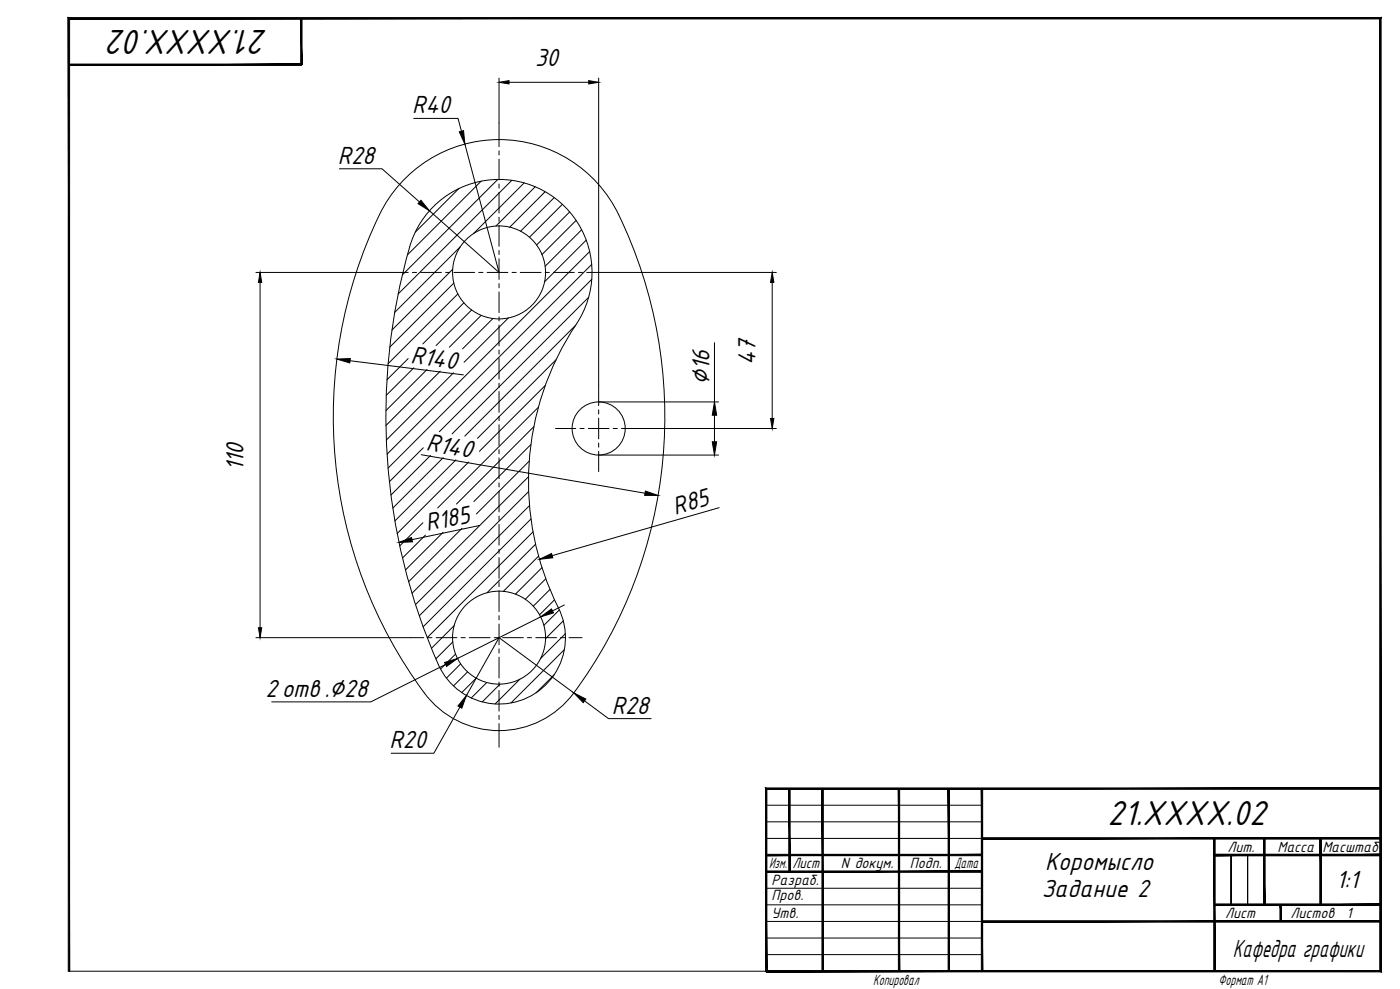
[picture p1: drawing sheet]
<svg xmlns="http://www.w3.org/2000/svg" width="841mm" height="594mm" viewBox="0 0 841 594" stroke-linecap="round" stroke-linejoin="round" font-family="sans-serif">
<!-- layer: 0 -->
<g fill="#000" stroke="#000" stroke-width=".6">
<path d="M181 11v28v-28zM181 11v28z"/>
<path d="M41 38v1l140-1zM41 39l140-1v1z"/>
<path d="M570 474v109v-109zM570 474v109z"/>
<path d="M460 513v1l130-1zM460 514l130-1v1z"/>
<path d="M590 503v1l239-1zM590 504l239-1v1z"/>
<path d="M730 513v1l99-1zM730 514l99-1v1z"/>
<path d="M730 513v1l99-1zM730 514l99-1v1z"/>
<path d="M729 504l1 79v-79zM729 504l1 79h-1z"/>
<path d="M759 504l1 40v-40zM759 504l1 40h-1z"/>
<path d="M759 504l1 40v-40zM759 504l1 40h-1z"/>
<path d="M793 504l1 40v-40zM793 504l1 40h-1z"/>
<path d="M793 504l1 40v-40zM793 504l1 40h-1z"/>
<path d="M460 523v1l130-1zM460 524l130-1v1z"/>
<path d="M474 474v50h1zM474 474h1v50z"/>
<path d="M590 553v1l239-1zM590 554l239-1v1z"/>
<path d="M730 543v1l99-1zM730 544l99-1v1z"/>
<path d="M730 543v1l99-1zM730 544l99-1v1z"/>
<path d="M769 544l1 9v-9zM769 544l1 9h-1z"/>
<path d="M769 544l1 9v-9zM769 544l1 9h-1z"/>
<path d="M41 11v572h1zM41 11h1v572zM41 11h1h788zM42 11h788h-1zM830 11h-1l1 573zM829 11l1 573-1-1zM460 584h370l-1-1zM460 583h369l-369 1z"/>
<path d="M460 473v110h1zM460 473l1 1v109zM460 473l1 1 368-1zM461 474l368-1v1z"/>
<path d="M494 474v109h1zM494 474h1v109z"/>
<path d="M540 474v109zM540 474v109z"/>
<path d="M590 474v109zM590 474v109z"/>
</g>
<g fill="none" stroke="#000" stroke-width=".6">
<path d="M276 113l-27 26M289 109l-44 44M299 108l-57 57M307 108l-68 69M315 110l-31 30M322 112l-24 24M327 115l-21 21M333 119l-20 20M338 123l-20 20M342 127l-20 20M346 132l-20 21M349 138l-22 22"/>
<path d="M277 148l-40 40M352 144l-25 25M354 151l-121 122M355 159l-99 99M272 162l-37 36M273 170l-39 39M275 177l-42 41M354 179l-82 82M356 168l-92 91M279 182l-25 25M283 186l-21 22M289 189l-19 20"/>
<path d="M296 191l-18 19M305 191l-26 27M346 195l-67 67M245 215l-13 13M334 216l-47 47M249 221l-17 16M257 222l-25 25M264 223l-32 33M272 224l-40 40M328 232l-40 39M256 258l-23 23M321 256l-47 47"/>
<path d="M323 245l-60 60M254 269l-20 20M259 274l-24 23M266 275l-30 30M274 276l-37 37M282 278l-43 42M318 277l-32 32M319 267l-34 34M317 286l-70 70M318 295l-68 68M254 314l-14 14M266 320l-22 22"/>
<path d="M278 317l-33 32M318 304l-66 66M319 312l-65 65M320 319l-63 64M256 321l-14 14M322 327l-29 29M324 334l-22 21M326 341l-16 16M328 348l-12 12M330 354l-10 10M273 376l-14 13M333 360l-9 9"/>
<path d="M336 366l-9 10M338 373l-10 11M272 386l-10 10M274 393l-9 9M277 399l-9 8M339 390l-32 32M340 381l-15 15M281 404l-9 8M286 407l-9 9M292 410l-9 9M300 411l-10 11M312 408l-15 15"/>
<path d="M333 405l-11 11M460 484h130M460 494h130M460 504h130M460 534h130M460 544h130M460 553h130M740 544v-30v30M749 544v-30v30M460 563h130M460 573h130M41 583h419"/>
</g>
<g fill="none" stroke="#000" stroke-width=".6">
<path d="M243 108a80 80 0 0 1 129 21 278 278 0 0 1-32 292 56 56 0 0 1-85-5 278 278 0 0 1-23-294l4-6zM261 123a56 56 0 0 1 75-2 56 56 0 0 1 10 74 171 171 0 0 0-9 174 40 40 0 0 1-22 51 40 40 0 0 1-52-21 367 367 0 0 1-15-256 56 56 0 0 1 13-20z"/>
<circle cx="300" cy="164" r="28"/>
<circle cx="360" cy="257" r="16"/>
<circle cx="300" cy="383" r="28"/>
</g>
<g fill="none" stroke="#000" stroke-width=".6">
<path d="M300 74v14M300 91v2M300 96v12M300 111v2M300 116v12M300 130v3M300 135v13M300 150v3M300 155v13M232 164h13M248 164h2M253 164h12"/>
<path d="M268 164h2M273 164h12M288 164h2M293 164h12M300 170v3M300 175v13M308 164h2M313 164h12M328 164h2M333 164h12M347 164h3M352 164h14"/>
<path d="M300 190v3M300 195v13M300 210v3M300 215v13M300 230v3M300 235v13M360 231v13M300 250v3M300 255v13M334 257h12M348 257h3M353 257h13"/>
<path d="M360 246v3M360 251v13M368 257h3M373 257h13M300 270v3M300 275v13M360 266v3M360 271v12M300 290v3M300 295v12M300 310v2M300 315v12"/>
<path d="M300 330v2M300 335v12M300 350v2M300 355v12M300 370v2M300 375v12M247 383h8M257 383h3M262 383h12M277 383h2M282 383h12M297 383h2"/>
<path d="M300 390v2M300 395v12M302 383h12M317 383h2M322 383h12M337 383h2M342 383h8M300 410v2M300 415v12M300 430v2M300 435v14"/>
</g>
<g fill="none" stroke="#000" stroke-width=".6">
<path d="M300 47v27M306 49h48M360 47v184M249 71h26l2 8M279 87l21 77-42-37M204 101h25l23 20M154 164h78M156 170v207M366 164h100M464 170v81M210 217l68 8M429 206v35"/>
<path d="M360 241h72M386 257h80M429 249v16M253 273l134 23M360 273h72M288 316l-41 8M432 305l-100 29M325 371l-50 25M339 363l-7 4M154 383h93M268 399l-45 23h-60M345 416l-45-33-20 35"/>
<path d="M276 425l-15 27h-26M351 421l15 11h25"/>
</g>
<g fill="#000" stroke="#000" stroke-width=".6">
<path d="M300 49l6-1v2zM354 48l6 1-6 1zM276 79l2-1 1 9zM253 120l5 7-7-5zM156 164l1 6h-2zM464 164l1 6h-2zM202 216l8-1v3zM429 241l2 8h-3zM463 251h2l-1 6zM428 265h3l-2 8zM388 295l7 3h-8zM240 326l7-3 1 2z"/>
<path d="M324 336l7-4 1 3zM155 377h2l-1 6zM325 371l6-5 1 2zM267 398l8-2-7 4zM345 416l7 4-2 2zM280 418l-3 7-2-1z"/>
</g>
<g font-size="23.2">
<text x="161" y="18" transform="rotate(-180 161 18)">21.XXXX.02</text>
<text x="665" y="495">21.XXXX.02</text>
</g>
<g font-size="16.6">
<text x="321" y="39">30</text>
<text x="248" y="68">R40</text>
<text x="203" y="98">R28</text>
<text x="246" y="218" transform="rotate(7 246 218)">R140</text>
<text x="454" y="219" transform="rotate(-90 454 219)">47</text>
<text x="426" y="231" transform="rotate(-90 426 231)">∅16</text>
<text x="256" y="271" transform="rotate(10 256 271)">R140</text>
<text x="146" y="283" transform="rotate(-90 146 283)">110</text>
<text x="406" y="309" transform="rotate(-16 406 309)">R85</text>
<text x="257" y="319" transform="rotate(-12 257 319)">R185</text>
<text x="160" y="419">2отв.∅28</text>
<text x="368" y="429">R28</text>
<text x="234" y="449">R20</text>
<text x="628" y="523">Коромысло</text>
<text x="803" y="534">1:1</text>
<text x="626" y="539">Задание 2</text>
<text x="741" y="575">Кафедра графики</text>
</g>
<g font-size="9.9">
<text x="737" y="512">Лит.</text>
<text x="767" y="512">Масса</text>
<text x="794" y="512">Масштаб</text>
<text x="462" y="522">Изм.</text>
<text x="476" y="522">Лист</text>
<text x="505" y="522">N докум.</text>
<text x="547" y="522">Подп.</text>
<text x="573" y="522">Дата</text>
<text x="464" y="532">Разраб.</text>
<text x="464" y="541">Пров.</text>
<text x="464" y="552">Утв.</text>
<text x="736" y="552">Лист</text>
<text x="775" y="552">Листов</text>
<text x="809" y="552">1</text>
<text x="525" y="591">Копировал</text>
<text x="732" y="591">Формат А1</text>
</g>
</svg>
